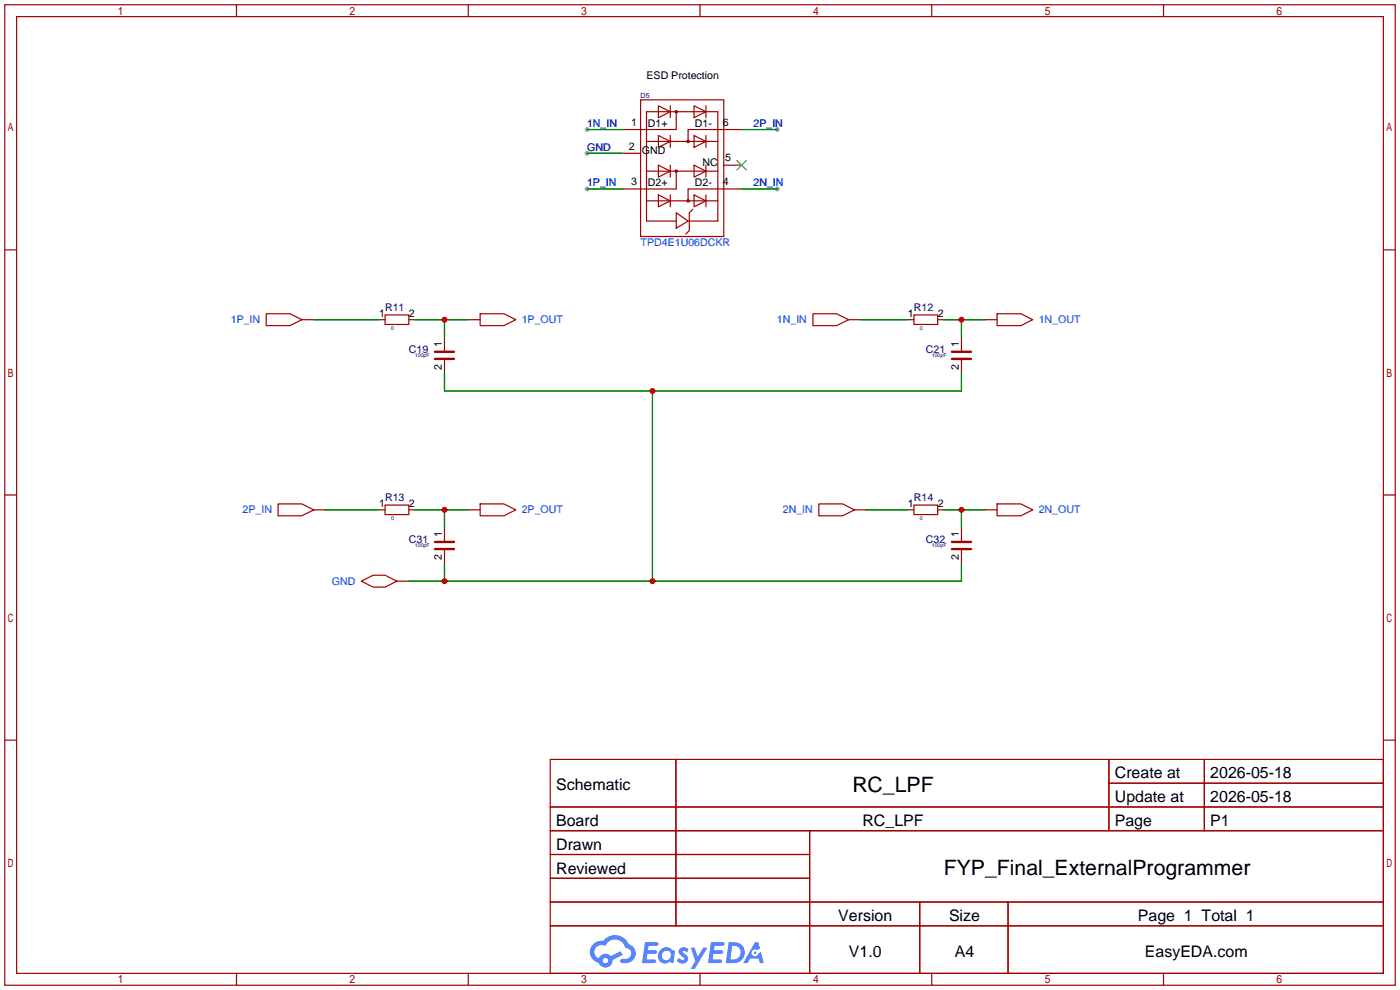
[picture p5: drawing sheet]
<svg xmlns="http://www.w3.org/2000/svg" width="299mm" height="212mm" viewBox="0 0 299 212" stroke-linecap="round" stroke-linejoin="round" font-family="sans-serif">
<g fill="#999">
<circle cx="125.5" cy="27.7" r=".51"/>
<circle cx="125.5" cy="32.8" r=".51"/>
<circle cx="125.5" cy="40.4" r=".51"/>
<circle cx="166.1" cy="27.7" r=".51"/>
<circle cx="166.1" cy="40.4" r=".51"/>
</g>
<g fill="none" stroke="#a10000" stroke-width=".25">
<path d="M1 1h297.2v209.6h-297.2zM3.6 3.6h292.1v204.4h-292.1zM50.5 1v2.6M100.1 1v2.6M149.6 1v2.6M199.1 1v2.6M248.7 1v2.6M1 53.4h2.6M295.7 53.4h2.5M1 105.8h2.6M295.7 105.8h2.5M1 158.2h2.6"/>
<path d="M295.7 158.2h2.5M117.6 162.3h178.1v45.7h-178.1zM117.6 172.5h178.1M117.6 177.5h178.1M144.5 162.3v35.6M173 177.5v30.5M237 162.3v15.2M237 167.4h58.7M257.4 162.3v15.2M117.6 182.6h55.4M117.6 192.8h178.1M117.6 187.7h55.4"/>
<path d="M117.6 197.9h178.1M196.6 192.8v15.2M215.4 192.8v15.2M50.5 208v2.6M100.1 208v2.6M149.6 208v2.6M199.1 208v2.6M248.7 208v2.6"/>
</g>
<g fill="#5487ff">
<path d="M145.3 202.7a1.3 1.3 0 0 1 1.9 .3l-.4 .6a.54 .54 0 0 0-.9-.2l.1 .2a1.34 1.34 0 0 1 .9 1.8 1.47 1.47 0 0 1-2.3-.1l.5-.6 .8 .5a.31 .31 0 0 0 .4-.3 .31 .31 0 0 0-.3-.4 1.12 1.12 0 0 1-.7-1.8z"/>
<path d="M147.6 202.5h.9l.6 2 1.2-2h.9l-2.7 4.6h-.9l1-1.7z"/>
<path d="M137.8 201.4h1.7a1.31 1.31 0 0 1 1.2 .2 .4 .4 0 0 1-.3 .5l-1.8 .1-.1 .9h1.6a.4 .4 0 0 1 .4 .4 .4 .4 0 0 1-.5 .4h-1.6l-.2 1.2h1.4a.46 .46 0 0 1 .5 0 .46 .46 0 0 1 .1 .5l-.4 .2h-2.6z"/>
<path d="M151.9 201.4h1.7a1.32 1.32 0 0 1 1.2 .2 .39 .39 0 0 1-.3 .5l-1.8 .1-.1 .9h1.6a.4 .4 0 0 1 .4 .4 .4 .4 0 0 1-.4 .4h-1.7l-.2 1.2h1.4a.46 .46 0 0 1 .5 0 .46 .46 0 0 1 .1 .5l-.4 .2h-2.6z"/>
<path d="M161.3 201.4h.8l.3 1.3-.6 .4a.75 .75 0 0 0-1.1 .3 .75 .75 0 0 0 .5 1 .75 .75 0 0 0 .9-.7l.5-.2 .6 2.3h-.8l-.3-.9h-1.8l-.5 .9h-1z"/>
<path d="M155.7 201.4l-.6 4.4h1.5a2.27 2.27 0 0 0 2.6-2.2 2.27 2.27 0 0 0-2.7-2.2zM156.5 202.1a1.5 1.5 0 0 1 1.8 1.6 1.5 1.5 0 0 1-1.9 1.4h-.3z"/>
<path d="M141.2 203a1.6 1.6 0 0 0-.3 2.3 1.6 1.6 0 0 0 2.3 .2l.7 .3 .3-2.4-.1-.3-.5-.1a1.58 1.58 0 0 0-2.4 0zM141.8 203.5a.98 .98 0 0 1 1.6 .4 .98 .98 0 0 1-1.1 1.3 .94 .94 0 0 1-.9-.7 .94 .94 0 0 1 .4-1z"/>
<path d="M126.8 201.8a2.37 2.37 0 0 0 1.1 4 1.54 1.54 0 0 0 1.8 1 1.54 1.54 0 0 0 1.2-1.6l2.2-1.1-.5-.8-2 1a1.57 1.57 0 0 0-2.7 .5 1.5 1.5 0 0 1-.7-2.1 1.5 1.5 0 0 1 2.2-.5 2.23 2.23 0 0 1 2.3-1.4 2.23 2.23 0 0 1 2 1.8 1.16 1.16 0 0 1 1.2 1.1 1.16 1.16 0 0 1-1.1 1.2h-.7a.47 .47 0 0 0-.5 .4 .47 .47 0 0 0 .4 .5 2.17 2.17 0 0 0 2.5-.9 2.17 2.17 0 0 0-.3-2.7l-.8-.4a3.2 3.2 0 0 0-5.5-.7l-1.1 .1zM128.8 205.3a.6 .6 0 0 1 1.2 0 .6 .6 0 0 1-1.2 0z"/>
<circle cx="161.4" cy="203.6" r=".28"/>
</g>
<g fill="none" stroke="#a10000" stroke-width=".25">
<path d="M133.1 32.8h3.8M136.9 21.3h17.8v29.2h-17.8zM138.2 30.2h15.2M138.2 36.6h15.2M140.7 22.6l2.6 1.3-2.6 1.2zM140.7 29l2.6 1.2-2.6 1.3zM140.7 35.3l2.6 1.3-2.6 1.2zM143.3 22.6v2.5M143.3 29v2.5M143.3 35.3v2.5M144.5 23.9v3.8h-11.4M144.5 36.6v3.8h-11.4"/>
<path d="M148.3 22.6l2.6 1.3-2.6 1.2zM148.3 29l2.6 1.2-2.6 1.3zM148.3 35.3l2.6 1.3-2.6 1.2zM150.9 22.6v2.5M150.9 29v2.5M150.9 35.3v2.5M154.7 35.3h3.8M158.5 27.7h-11.4v2.5M138.2 42.9h15.2M140.7 41.7l2.6 1.2-2.6 1.3zM143.3 41.7v2.5M144.5 45.5l2.6 1.7-2.6 1.6z"/>
<path d="M144.5 47.2h-6.3v-23.3h15.2v23.3h-6.3M148.1 44.7l-.8 .8v3.8l-.7 .7M148.3 41.7l2.6 1.2-2.6 1.3zM150.9 41.7v2.5M158.5 40.4h-11.4v2.5M56.9 67.1h5.1l2.5 1.2-2.5 1.3h-5.1zM64.5 68.3h2.6M81 68.3h1.3M82.3 67.3h5.1v2h-5.1zM87.4 68.3h1.2M95 72.1v2.8M95 77v2.8"/>
<path d="M100.1 68.3h2.5M102.6 67.1h5.1l2.5 1.2-2.5 1.3h-5.1zM173.7 67.1h5.1l2.6 1.2-2.6 1.3h-5.1zM181.4 68.3h2.5M194.1 68.3h1.2M195.3 67.3h5.1v2h-5.1zM200.4 68.3h1.3M205.5 72.1v2.8M205.5 77v2.8M210.6 68.3h2.5M213.1 67.1h5.1l2.5 1.2-2.5 1.3h-5.1zM59.4 107.7h5.1l2.6 1.3-2.6 1.2h-5.1z"/>
<path d="M67.1 109h2.5M81 109h1.3M82.3 107.9h5.1v2.1h-5.1zM87.4 109h1.2M95 112.8v2.8M95 117.6v2.8M100.1 109h2.5M102.6 107.7h5.1l2.5 1.3-2.5 1.2h-5.1zM175 107.7h5.1l2.5 1.3-2.5 1.2h-5.1zM182.6 109h2.6M194.1 109h1.2M195.3 107.9h5.1v2.1h-5.1z"/>
<path d="M200.4 109h1.3M205.5 112.8v2.8M205.5 117.6v2.8M210.6 109h2.5M213.1 107.7h5.1l2.5 1.3-2.5 1.2h-5.1zM77.2 124.2l2.6-1.3h2.5l2.5 1.3-2.5 1.3h-2.5zM84.8 124.2h2.6"/>
<circle cx="144.5" cy="36.6" r=".25"/>
<circle cx="144.5" cy="23.9" r=".25"/>
<circle cx="147.1" cy="30.2" r=".25"/>
<circle cx="147.1" cy="42.9" r=".25"/>
</g>
<path d="M93 75.2h4M93 76.7h4M203.5 75.2h4M203.5 76.7h4M93 115.8h4M93 117.3h4M203.5 115.8h4M203.5 117.3h4" fill="none" stroke="#a10000" stroke-width=".51"/>
<g fill="none" stroke="#008700" stroke-width=".25">
<path d="M125.5 27.7h7.6M125.5 32.8h7.6M158.5 27.7h7.6M125.5 40.4h7.6M158.5 40.4h7.6M67.1 68.3h13.9M88.6 68.3h11.5M95 68.3v3.8M95 79.8v3.8h110.5v-3.8M183.9 68.3h10.2M201.7 68.3h8.9M205.5 68.3v3.8"/>
<path d="M139.4 83.6v40.6M69.6 109h11.4M88.6 109h11.5M95 109v3.8M185.2 109h8.9M201.7 109h8.9M205.5 109v3.8M95 120.4v3.8M205.5 120.4v3.8h-118.1"/>
</g>
<path d="M157.5 34.3l2 2M159.5 34.3l-2 2" fill="none" stroke="#3c3" stroke-width=".25"/>
<g fill="#c00">
<circle cx="95" cy="68.3" r=".63"/>
<circle cx="205.5" cy="68.3" r=".63"/>
<circle cx="139.4" cy="83.6" r=".63"/>
<circle cx="139.4" cy="124.2" r=".63"/>
<circle cx="95" cy="124.2" r=".63"/>
<circle cx="95" cy="109" r=".63"/>
<circle cx="205.5" cy="109" r=".63"/>
</g>
<g font-size="4.5">
<text x="182.2" y="169.2">RC_LPF</text>
<text x="201.7" y="187">FYP_Final_ExternalProgrammer</text>
</g>
<g font-size="3.4">
<text x="238.3" y="166.4">Create at</text>
<text x="258.7" y="166.4">2026-05-18</text>
<text x="118.9" y="168.9">Schematic</text>
<text x="238.3" y="171.4">Update at</text>
<text x="258.7" y="171.4">2026-05-18</text>
<text x="118.9" y="176.5">Board</text>
<text x="184.3" y="176.5">RC_LPF</text>
<text x="238.3" y="176.5">Page</text>
<text x="258.7" y="176.5">P1</text>
<text x="118.9" y="181.6">Drawn</text>
<text x="118.9" y="186.7">Reviewed</text>
<text x="179.2" y="196.8">Version</text>
<text x="202.8" y="196.8">Size</text>
<text x="243.2" y="196.8">Page 1 Total 1</text>
<text x="181.4" y="204.5">V1.0</text>
<text x="204.1" y="204.5">A4</text>
<text x="244.7" y="204.5">EasyEDA.com</text>
</g>
<g font-size="2.3">
<text x="138.2" y="17">ESD Protection</text>
<text x="134.9" y="26.9">1</text>
<text x="138.5" y="27.1">D1+</text>
<text x="148.5" y="27.1">D1-</text>
<text x="154.5" y="26.9">6</text>
<text x="134.4" y="32">2</text>
<text x="137.2" y="33">GND</text>
<text x="150.2" y="35.5">NC</text>
<text x="155" y="34.5">5</text>
<text x="134.9" y="39.6">3</text>
<text x="138.5" y="39.8">D2+</text>
<text x="148.5" y="39.8">D2-</text>
<text x="154.5" y="39.6">4</text>
<text x="81" y="67.8">1</text>
<text x="87.4" y="67.8">2</text>
<text x="194.1" y="67.8">1</text>
<text x="200.4" y="67.8">2</text>
<text x="94.5" y="74.2" transform="rotate(-90 94.5 74.2)">1</text>
<text x="204.9" y="74.2" transform="rotate(-90 204.9 74.2)">1</text>
<text x="94.5" y="79" transform="rotate(-90 94.5 79)">2</text>
<text x="204.9" y="79" transform="rotate(-90 204.9 79)">2</text>
<text x="81" y="108.4">1</text>
<text x="87.4" y="108.4">2</text>
<text x="194.1" y="108.4">1</text>
<text x="200.4" y="108.4">2</text>
<text x="94.5" y="119.6" transform="rotate(-90 94.5 119.6)">2</text>
<text x="94.5" y="114.8" transform="rotate(-90 94.5 114.8)">1</text>
<text x="204.9" y="119.6" transform="rotate(-90 204.9 119.6)">2</text>
<text x="204.9" y="114.8" transform="rotate(-90 204.9 114.8)">1</text>
</g>
<g font-size="2.3" fill="#00f">
<text x="125.5" y="27.1">1N_IN</text>
<text x="161" y="27.1">2P_IN</text>
<text x="125.5" y="32.2">GND</text>
<text x="125.5" y="39.8">1P_IN</text>
<text x="161" y="39.8">2N_IN</text>
<text x="136.9" y="52.5">TPD4E1U06DCKR</text>
<text x="49.3" y="69.1">1P_IN</text>
<text x="111.5" y="69.1">1P_OUT</text>
<text x="166" y="69.1">1N_IN</text>
<text x="222" y="69.1">1N_OUT</text>
<text x="51.9" y="109.7">2P_IN</text>
<text x="111.5" y="109.7">2P_OUT</text>
<text x="167.3" y="109.7">2N_IN</text>
<text x="222" y="109.7">2N_OUT</text>
<text x="70.9" y="124.9">GND</text>
</g>
<g font-size="2.3" fill="#000080">
<text x="82.3" y="66.5">R11</text>
<text x="195.3" y="66.5">R12</text>
<text x="87.4" y="75.4">C19</text>
<text x="197.9" y="75.4">C21</text>
<text x="82.3" y="107.2">R13</text>
<text x="195.3" y="107.2">R14</text>
<text x="87.4" y="116">C31</text>
<text x="197.9" y="116">C32</text>
</g>
<text font-size="1.5" fill="#000080" x="136.9" y="21">D5</text>
<g font-size="1.1" fill="#000080">
<text x="83.6" y="70.6">0</text>
<text x="196.6" y="70.6">0</text>
<text x="88.6" y="76.3">100pF</text>
<text x="199.1" y="76.3">100pF</text>
<text x="83.6" y="111.2">0</text>
<text x="196.6" y="111.2">0</text>
<text x="88.6" y="116.9">100pF</text>
<text x="199.1" y="116.9">100pF</text>
</g>
</svg>
